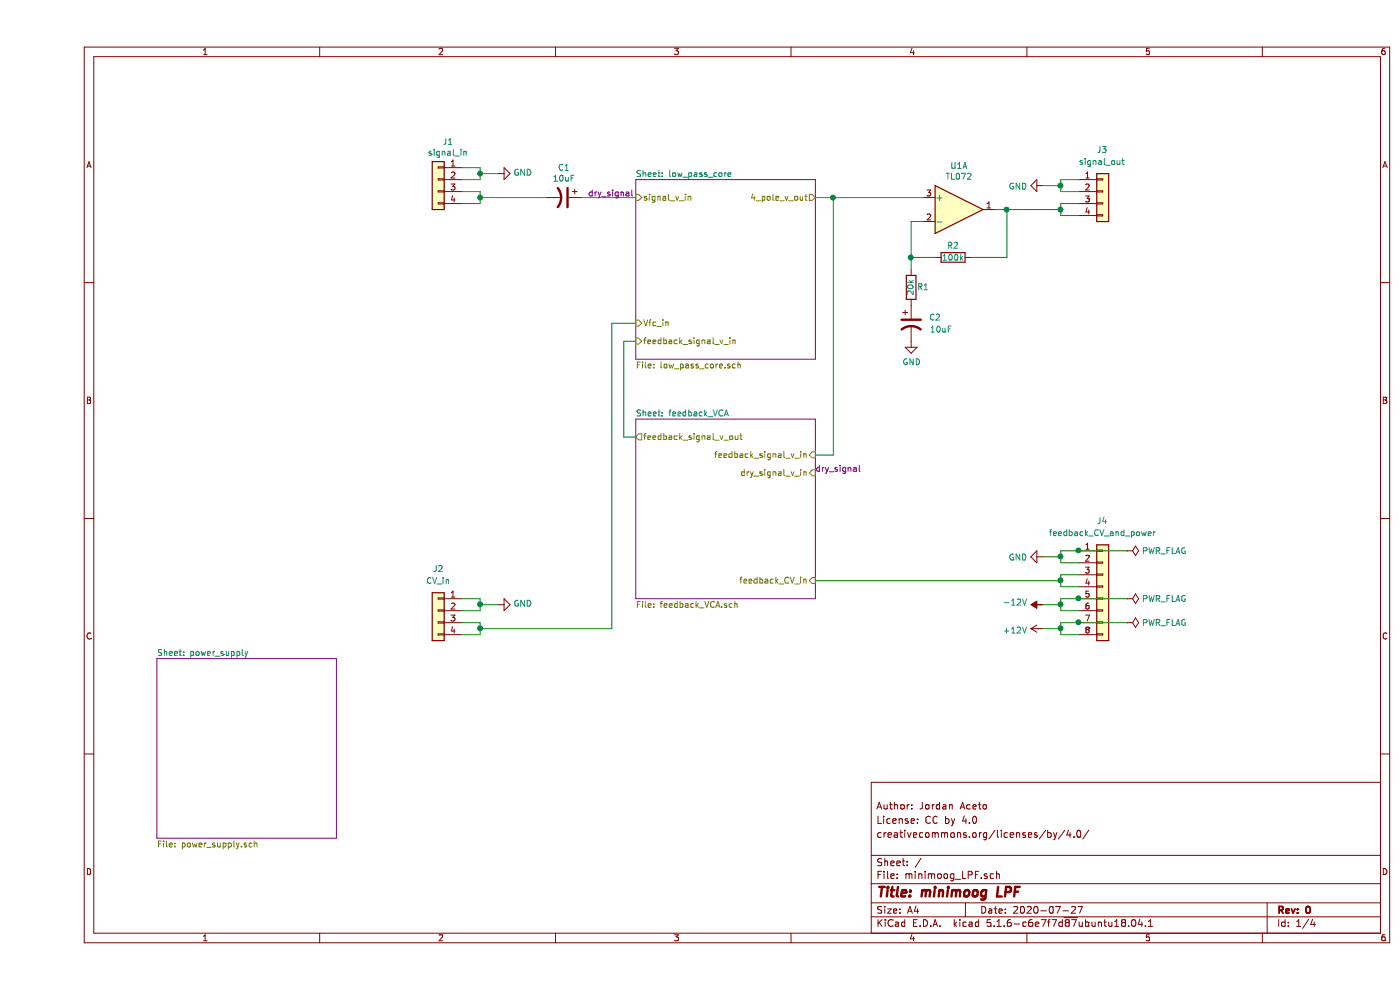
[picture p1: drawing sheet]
EESchema Schematic File Version 4
EELAYER 30 0
EELAYER END
$Descr A4 11693 8268
encoding utf-8
Sheet 1 4
Title "minimoog LPF"
Date "2020-07-27"
Rev "0"
Comp ""
Comment1 "creativecommons.org/licenses/by/4.0/"
Comment2 "License: CC by 4.0"
Comment3 "Author: Jordan Aceto"
Comment4 ""
$EndDescr
$Sheet
S 5000 1500 1500 1500
U 5EFF89D4
F0 "low_pass_core" 50
F1 "low_pass_core.sch" 50
F2 "4_pole_v_out" O R 6500 1650 50 
F3 "signal_v_in" I L 5000 1650 50 
F4 "Vfc_in" I L 5000 2700 50 
F5 "feedback_signal_v_in" I L 5000 2850 50 
$EndSheet
$Sheet
S 1000 5500 1500 1500
U 5F1BEA6E
F0 "power_supply" 50
F1 "power_supply.sch" 50
$EndSheet
Wire Wire Line
	5000 3650 4900 3650
Wire Wire Line
	4900 3650 4900 2850
Wire Wire Line
	4900 2850 5000 2850
Wire Wire Line
	5000 2700 4800 2700
$Comp
L Connector_Generic:Conn_01x04 J1
U 1 1
P 3350 1500
F 0 "J1" H 3268 1817 50  0000 C CNN
F 1 "signal_in" H 3268 1726 50  0000 C CNN
F 2 "Connector_PinHeader_2.54mm:PinHeader_1x04_P2.54mm_Vertical" H 3350 1500 50  0001 C CNN
F 3 "~" H 3350 1500 50  0001 C CNN
	1    3350 1500
	-1   0    0    -1  
$EndComp
Wire Wire Line
	3550 1400 3700 1400
Wire Wire Line
	3700 1400 3700 1450
Wire Wire Line
	3700 1500 3550 1500
Wire Wire Line
	3550 1600 3700 1600
Wire Wire Line
	3700 1700 3550 1700
$Comp
L power:GND #PWR0101
U 1 1
P 3850 1450
F 0 "#PWR0101" H 3850 1200 50  0001 C CNN
F 1 "GND" V 3855 1322 50  0000 R CNN
F 2 "" H 3850 1450 50  0001 C CNN
F 3 "" H 3850 1450 50  0001 C CNN
	1    3850 1450
	0    -1   -1   0   
$EndComp
Wire Wire Line
	3850 1450 3700 1450
Connection ~ 3700 1450
Wire Wire Line
	3700 1450 3700 1500
$Comp
L Connector_Generic:Conn_01x04 J2
U 1 1
P 3350 5100
F 0 "J2" H 3350 5450 50  0000 C CNN
F 1 "CV_in" H 3350 5350 50  0000 C CNN
F 2 "Connector_PinHeader_2.54mm:PinHeader_1x04_P2.54mm_Vertical" H 3350 5100 50  0001 C CNN
F 3 "~" H 3350 5100 50  0001 C CNN
	1    3350 5100
	-1   0    0    -1  
$EndComp
Wire Wire Line
	3550 5000 3700 5000
Wire Wire Line
	3700 5000 3700 5050
Wire Wire Line
	3700 5100 3550 5100
$Comp
L power:GND #PWR0102
U 1 1
P 3850 5050
F 0 "#PWR0102" H 3850 4800 50  0001 C CNN
F 1 "GND" V 3855 4922 50  0000 R CNN
F 2 "" H 3850 5050 50  0001 C CNN
F 3 "" H 3850 5050 50  0001 C CNN
	1    3850 5050
	0    -1   -1   0   
$EndComp
Wire Wire Line
	3850 5050 3700 5050
Connection ~ 3700 5050
Wire Wire Line
	3700 5050 3700 5100
Wire Wire Line
	3550 5200 3700 5200
Wire Wire Line
	3700 5300 3550 5300
Wire Wire Line
	6500 1650 6650 1650
Wire Wire Line
	6650 1650 6650 3800
Wire Wire Line
	6650 3800 6500 3800
Wire Wire Line
	3700 5200 3700 5250
Wire Wire Line
	3700 5250 4800 5250
Wire Wire Line
	4800 2700 4800 5250
Connection ~ 3700 5250
Wire Wire Line
	3700 5250 3700 5300
Wire Wire Line
	8550 1800 8700 1800
Wire Wire Line
	8700 1700 8550 1700
Wire Wire Line
	8550 1550 8550 1500
Connection ~ 8550 1550
Wire Wire Line
	8400 1550 8550 1550
$Comp
L power:GND #PWR0103
U 1 1
P 8400 1550
F 0 "#PWR0103" H 8400 1300 50  0001 C CNN
F 1 "GND" V 8405 1422 50  0000 R CNN
F 2 "" H 8400 1550 50  0001 C CNN
F 3 "" H 8400 1550 50  0001 C CNN
	1    8400 1550
	0    1    1    0   
$EndComp
Wire Wire Line
	8550 1500 8700 1500
Wire Wire Line
	8550 1600 8550 1550
Wire Wire Line
	8700 1600 8550 1600
$Comp
L Connector_Generic:Conn_01x04 J3
U 1 1
P 8900 1600
F 0 "J3" H 8850 1950 50  0000 L CNN
F 1 "signal_out" H 8700 1850 50  0000 L CNN
F 2 "Connector_PinHeader_2.54mm:PinHeader_1x04_P2.54mm_Vertical" H 8900 1600 50  0001 C CNN
F 3 "~" H 8900 1600 50  0001 C CNN
	1    8900 1600
	1    0    0    -1  
$EndComp
Wire Wire Line
	8550 1700 8550 1750
$Comp
L Amplifier_Operational:TL072 U1
U 1 1
P 7700 1750
F 0 "U1" H 7700 2117 50  0000 C CNN
F 1 "TL072" H 7700 2026 50  0000 C CNN
F 2 "Package_SO:SOIC-8_3.9x4.9mm_P1.27mm" H 7700 1750 50  0001 C CNN
F 3 "http://www.ti.com/lit/ds/symlink/tl071.pdf" H 7700 1750 50  0001 C CNN
	1    7700 1750
	1    0    0    -1  
$EndComp
$Comp
L Device:R R2
U 1 1
P 7650 2150
F 0 "R2" V 7550 2150 50  0000 C CNN
F 1 "100k" V 7650 2150 50  0000 C CNN
F 2 "Resistor_SMD:R_0805_2012Metric_Pad1.15x1.40mm_HandSolder" V 7580 2150 50  0001 C CNN
F 3 "~" H 7650 2150 50  0001 C CNN
	1    7650 2150
	0    1    1    0   
$EndComp
$Comp
L Device:R R1
U 1 1
P 7300 2400
F 0 "R1" H 7200 2400 50  0000 C CNN
F 1 "20k" V 7300 2400 50  0000 C CNN
F 2 "Resistor_SMD:R_0805_2012Metric_Pad1.15x1.40mm_HandSolder" V 7230 2400 50  0001 C CNN
F 3 "~" H 7300 2400 50  0001 C CNN
	1    7300 2400
	-1   0    0    1   
$EndComp
Wire Wire Line
	7500 2150 7300 2150
Wire Wire Line
	7300 2150 7300 1850
Wire Wire Line
	7300 1850 7400 1850
Wire Wire Line
	7800 2150 8100 2150
Wire Wire Line
	8100 2150 8100 1750
Wire Wire Line
	8100 1750 8000 1750
Wire Wire Line
	7300 2250 7300 2150
Connection ~ 7300 2150
Wire Wire Line
	7400 1650 6650 1650
Connection ~ 6650 1650
$Comp
L power:GND #PWR01
U 1 1
P 7300 2850
F 0 "#PWR01" H 7300 2600 50  0001 C CNN
F 1 "GND" H 7305 2677 50  0000 C CNN
F 2 "" H 7300 2850 50  0001 C CNN
F 3 "" H 7300 2850 50  0001 C CNN
	1    7300 2850
	1    0    0    -1  
$EndComp
Wire Wire Line
	8550 1750 8100 1750
Connection ~ 8550 1750
Wire Wire Line
	8550 1750 8550 1800
Connection ~ 8100 1750
$Sheet
S 5000 3500 1500 1500
U 5F0B7B01
F0 "feedback_VCA" 50
F1 "feedback_VCA.sch" 50
F2 "feedback_CV_in" I R 6500 4850 50 
F3 "feedback_signal_v_out" O L 5000 3650 50 
F4 "feedback_signal_v_in" I R 6500 3800 50 
F5 "dry_signal_v_in" I R 6500 3950 50 
$EndSheet
Text Label 4600 1650 0    50   ~ 0
dry_signal
Text Label 6500 3950 0    50   ~ 0
dry_signal
$Comp
L Device:CP1 C?
U 1 1
P 4400 1650
AR Path="/5EFF89D4/5F2B8E23" Ref="C?"  Part="1" 
AR Path="/5F2B8E23" Ref="C1"  Part="1" 
F 0 "C1" V 4148 1650 50  0000 C CNN
F 1 "10uF" V 4239 1650 50  0000 C CNN
F 2 "Capacitor_THT:CP_Radial_D6.3mm_P2.50mm" H 4400 1650 50  0001 C CNN
F 3 "~" H 4400 1650 50  0001 C CNN
	1    4400 1650
	0    1    1    0   
$EndComp
Wire Wire Line
	3700 1600 3700 1650
Wire Wire Line
	4550 1650 5000 1650
Wire Wire Line
	4250 1650 3700 1650
Connection ~ 3700 1650
Wire Wire Line
	3700 1650 3700 1700
$Comp
L Device:CP1 C?
U 1 1
P 7300 2700
AR Path="/5EFF89D4/5F2DA21B" Ref="C?"  Part="1" 
AR Path="/5F2DA21B" Ref="C2"  Part="1" 
F 0 "C2" H 7500 2750 50  0000 C CNN
F 1 "10uF" H 7550 2650 50  0000 C CNN
F 2 "Capacitor_THT:CP_Radial_D6.3mm_P2.50mm" H 7300 2700 50  0001 C CNN
F 3 "~" H 7300 2700 50  0001 C CNN
	1    7300 2700
	1    0    0    -1  
$EndComp
$Comp
L Connector_Generic:Conn_01x08 J4
U 1 1
P 8900 4900
F 0 "J4" H 8850 5450 50  0000 L CNN
F 1 "feedback_CV_and_power" H 8450 5350 50  0000 L CNN
F 2 "Connector_PinHeader_2.54mm:PinHeader_1x08_P2.54mm_Vertical" H 8900 4900 50  0001 C CNN
F 3 "~" H 8900 4900 50  0001 C CNN
	1    8900 4900
	1    0    0    -1  
$EndComp
Wire Wire Line
	8700 4700 8550 4700
Wire Wire Line
	8550 4700 8550 4650
Wire Wire Line
	8550 4600 8700 4600
$Comp
L power:GND #PWR0104
U 1 1
P 8400 4650
F 0 "#PWR0104" H 8400 4400 50  0001 C CNN
F 1 "GND" V 8405 4522 50  0000 R CNN
F 2 "" H 8400 4650 50  0001 C CNN
F 3 "" H 8400 4650 50  0001 C CNN
	1    8400 4650
	0    1    1    0   
$EndComp
Wire Wire Line
	8400 4650 8550 4650
Connection ~ 8550 4650
Wire Wire Line
	8550 4650 8550 4600
Wire Wire Line
	8700 4900 8550 4900
Wire Wire Line
	8550 4800 8700 4800
Wire Wire Line
	8700 5100 8550 5100
Wire Wire Line
	8550 5100 8550 5050
Wire Wire Line
	8550 5000 8700 5000
Wire Wire Line
	8400 5050 8550 5050
Connection ~ 8550 5050
Wire Wire Line
	8550 5050 8550 5000
Wire Wire Line
	8700 5300 8550 5300
Wire Wire Line
	8550 5300 8550 5250
Wire Wire Line
	8550 5200 8700 5200
Wire Wire Line
	8400 5250 8550 5250
Connection ~ 8550 5250
Wire Wire Line
	8550 5250 8550 5200
Wire Wire Line
	8550 4800 8550 4850
$Comp
L power:+12V #PWR0105
U 1 1
P 8400 5250
F 0 "#PWR0105" H 8400 5100 50  0001 C CNN
F 1 "+12V" V 8415 5378 50  0000 L CNN
F 2 "" H 8400 5250 50  0001 C CNN
F 3 "" H 8400 5250 50  0001 C CNN
	1    8400 5250
	0    -1   1    0   
$EndComp
$Comp
L power:-12V #PWR0106
U 1 1
P 8400 5050
F 0 "#PWR0106" H 8400 5150 50  0001 C CNN
F 1 "-12V" V 8415 5178 50  0000 L CNN
F 2 "" H 8400 5050 50  0001 C CNN
F 3 "" H 8400 5050 50  0001 C CNN
	1    8400 5050
	0    -1   -1   0   
$EndComp
Connection ~ 8550 4850
Wire Wire Line
	8550 4850 8550 4900
$Comp
L power:PWR_FLAG #FLG0101
U 1 1
P 9100 4600
F 0 "#FLG0101" H 9100 4675 50  0001 C CNN
F 1 "PWR_FLAG" V 9100 4728 50  0000 L CNN
F 2 "" H 9100 4600 50  0001 C CNN
F 3 "~" H 9100 4600 50  0001 C CNN
	1    9100 4600
	0    1    1    0   
$EndComp
Wire Wire Line
	9100 4600 8700 4600
Connection ~ 8700 4600
$Comp
L power:PWR_FLAG #FLG0102
U 1 1
P 9100 5000
F 0 "#FLG0102" H 9100 5075 50  0001 C CNN
F 1 "PWR_FLAG" V 9100 5128 50  0000 L CNN
F 2 "" H 9100 5000 50  0001 C CNN
F 3 "~" H 9100 5000 50  0001 C CNN
	1    9100 5000
	0    1    1    0   
$EndComp
Wire Wire Line
	9100 5000 8700 5000
$Comp
L power:PWR_FLAG #FLG0103
U 1 1
P 9100 5200
F 0 "#FLG0103" H 9100 5275 50  0001 C CNN
F 1 "PWR_FLAG" V 9100 5328 50  0000 L CNN
F 2 "" H 9100 5200 50  0001 C CNN
F 3 "~" H 9100 5200 50  0001 C CNN
	1    9100 5200
	0    1    1    0   
$EndComp
Wire Wire Line
	9100 5200 8700 5200
Connection ~ 8700 5000
Connection ~ 8700 5200
Wire Wire Line
	6500 4850 8550 4850
$EndSCHEMATC
